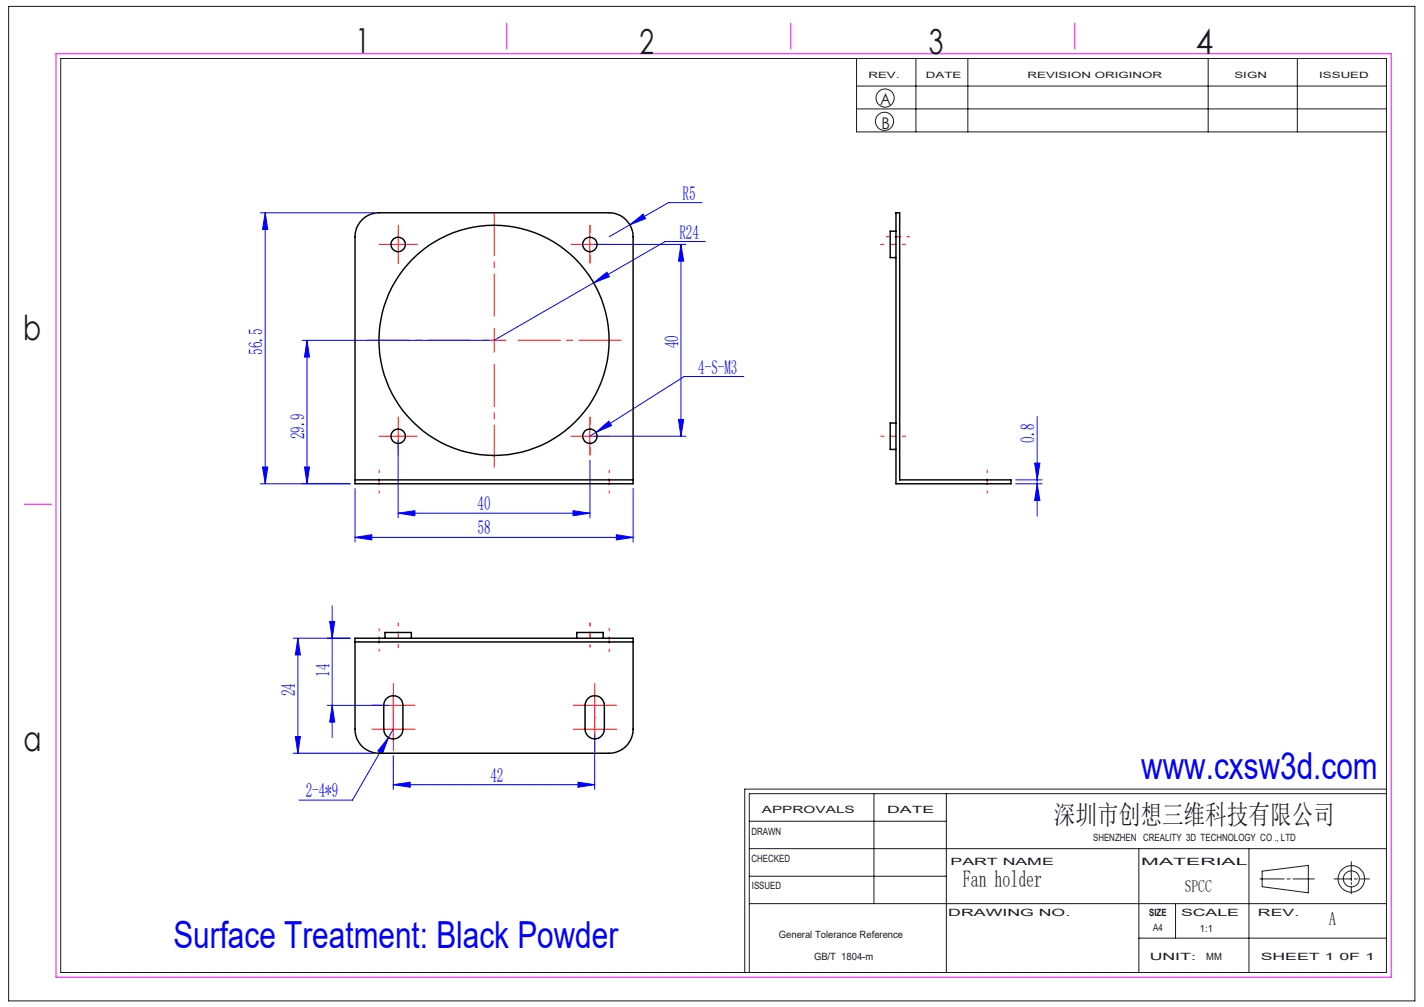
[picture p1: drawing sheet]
<svg xmlns="http://www.w3.org/2000/svg" width="297mm" height="210mm" viewBox="0 0 297 210" stroke-linecap="round" stroke-linejoin="round" font-family="sans-serif">
<g fill="none" stroke="#191924" stroke-width=".21">
<path d="M1.8 1.3h293.3v207.4h-293.3zM12.7 12.2h276.5v190.6h-276.5zM178.6 12.2v15.3h110.6M178.6 17.9h110.6M191 12.2v15.3M201.9 12.2v15.3M252 12.2v15.3M270.6 12.2v15.3M178.6 22.7h110.6M156.3 177h132.9M156.3 171.3h41.1M182.3 165.5v22.9"/>
<path d="M197.4 165.5v37.3M237.5 177v25.8M260.5 177v25.8M281.8 179.7v4M289.2 165.5h-132.9v37.3M289.2 164.6h-133.9v38.2M156.3 188.4h132.9M156.3 182.7h41.1M237.5 195.6h51.7M245.2 188.4v7.2M262.8 183.3h5M263.2 181.7l9.7-1.2v5.7l-9.7-1.3z"/>
<path d="M268.4 183.3h.7M269.7 183.3h4.4M278.2 183.3h3.6M281.8 184v.4M281.8 184.8v1.6M282.5 183.3h.6M283.7 183.3h1.9"/>
<circle cx="184.5" cy="25.3" r="1.9"/>
<circle cx="184.6" cy="20.4" r="1.89"/>
<circle cx="281.9" cy="183.3" r="1.68"/>
<circle cx="281.9" cy="183.3" r="2.77"/>
</g>
<path d="M11.7 11.2h278.5v192.6h-278.5zM105.7 4.9v5.3M164.9 4.9v5.3M224.2 4.9v5.3M5 105.2h5.8" fill="none" stroke="#f0f" stroke-width=".21"/>
<g fill="none" stroke="#00f" stroke-width=".21">
<path d="M54.3 44.4h23.7M55.3 44.4v56.5M55.3 44.4l.5 3.5h-1zM123.8 59l2.8-2.2 .5 .9zM123.8 59l-20.8 12M124 51h19.1M131.4 46.9l2.7-2.2 .6 .9zM142 51l.6 3.5h-1.1zM142 51v40M146.4 42.3h-7l-12.4 7.1M147.1 50.4h-8.4l-14.9 8.6M63 71h39"/>
<path d="M64 71l.6 3.5h-1.1zM64 71v29.9M155.2 78.5h-12.5l-18.4 11.7M54.8 97.4h1l-.5 3.5zM63.5 97.4h1.1l-.6 3.5zM83 92v16M123 96v12M124 91h19.1M124.3 90.2l2.7-2.4 .6 1zM124.3 90.2l-1.3 .8M141.5 87.5h1.1l-.6 3.5zM215.8 96.6h1.1l-.6 3.5z"/>
<path d="M216.3 86.9v20.7M73 100.9h-18.7M74 112.1l3.5-.6v1.1zM74 101.9v11.2M74 112.1h58M83 107l3.5-.5v1.1zM83 107h40M119.5 106.5l3.5 .5-3.5 .6zM128.6 111.5l3.4 .6-3.4 .5zM132 101.9v11.2M211.8 100.9h5.5M211.8 100.1h5.5"/>
<path d="M216.3 100.9l.6 3.5h-1.1zM61.1 133.1h11.9M62.1 133.1l.6 3.5h-1.1zM62.1 133.1v24M68.8 129.6h1l-.5 3.5zM69.3 126.4v27.4M61.1 157.1h16.9M61.6 153.6h1.1l-.6 3.5zM68.3 147.1h12.7M69.3 147.1l.5 3.5h-1zM81 153.8l-1.2 3.3-1-.5zM81 153.8l-7.5 13.1h-11.1"/>
<path d="M82 157.6v7M82 152.1l-1 1.7M124 153.1v11.5M82 163.6l3.5-.5v1.1zM82 163.6h42M120.5 163.1l3.5 .5-3.5 .6z"/>
</g>
<g fill="none" stroke="#f00" stroke-width=".21" stroke-dasharray="30.5 1.3 1.3 1.3">
<path d="M80.6 51h-1.5M83.1 48.5v-1.5M83.1 53.5v1.5M85.6 51h1.5M120.6 51h-1.5M123.1 48.5v-1.5M123.1 53.5v1.5M125.6 51h1.5M80.6 91h-1.5M83.1 88.5v-1.5M83.1 93.5v1.5M85.6 91h1.5"/>
<path d="M120.6 91h-1.5M123.1 88.5v-1.5M123.1 93.5v1.5M125.6 91h1.5M79.6 152.1h-2M79.6 147.1h-2M82.1 149.6v-2M82.1 154.6v2M82.1 144.6v-2M82.1 149.6v2M84.6 152.1h2M84.6 147.1h2"/>
<path d="M121.6 152.1h-2M121.6 147.1h-2M124.1 149.6v-2M124.1 154.6v2M124.1 144.6v-2M124.1 149.6v2M126.6 152.1h2M126.6 147.1h2"/>
</g>
<path d="M98.1 71h-21.5M103.1 66v-21.5M103.1 76v21.5M108.1 71h21.5" fill="none" stroke="#f00" stroke-width=".21" stroke-dasharray="30.5 1.3 1.3 1.3" stroke-dashoffset="21.6"/>
<g fill="none" stroke="#f00" stroke-width=".21">
<path d="M80.5 51h5M83 48.5v5M120.5 51h5.1M123 48.5v5M100.5 71h5.1M103 68.5v5M80.5 91h5M83 88.5v5M120.5 91h5.1M123 88.5v5M79.6 152.1h4.9M79.6 147.1h4.9"/>
<path d="M82 144.6v10M121.5 152.1h5M121.5 147.1h5M124 144.6v10"/>
</g>
<path d="M189.7 49.4h-4.8M127.1 98.1v4.8M79.1 102.9v-4.8M205.9 102.9v-4.8M79.1 135.9v-4.8M127.1 131.1v4.8" fill="none" stroke="#f00" stroke-width=".21" stroke-dasharray="30.5 1.3 1.3 1.3" stroke-dashoffset="30"/>
<path d="M183.7 51h5.2M183.7 91h5.2M83.1 129.9v5.2M123.1 129.9v5.2" fill="none" stroke="#f00" stroke-width=".21" stroke-dasharray="30.5 1.3 1.3 1.3" stroke-dashoffset="29.8"/>
<g fill="#00f">
<path d="M74 112.1l3.5-.6v1.1zM128.6 111.5l3.4 .6-3.4 .5zM83 107l3.5-.5v1.1zM119.5 106.5l3.5 .5-3.5 .6zM123.8 59l3.3-1.3-.5-.9zM124.3 90.2l3.3-1.4-.6-1zM131.4 46.9l3.3-1.3-.6-.9zM82 163.6l3.5-.5v1.1zM120.5 163.1l3.5 .5-3.5 .6zM81 153.8l-2.2 2.8 1 .5z"/>
<path d="M54.8 97.4h1l-.5 3.5zM55.3 44.4l.5 3.5h-1z"/>
<path d="M141.5 87.5h1.1l-.6 3.5zM142 51l.6 3.5h-1.1zM61.6 153.6h1.1l-.6 3.5zM62.1 133.1l.6 3.5h-1.1zM69.3 147.1l.5 3.5h-1zM68.8 129.6h1l-.5 3.5z"/>
<path d="M64 71l.6 3.5h-1.1zM63.5 97.4h1.1l-.6 3.5z"/>
<path d="M215.8 96.6h1.1l-.6 3.5zM216.3 100.9l.6 3.5h-1.1z"/>
</g>
<g fill="none" stroke="#000" stroke-width=".3">
<path d="M75.5 45.9a5 5 0 0 1 3.5-1.5h48a5.1 5.1 0 0 1 5 5v51.5h-58v-51.5a4.8 4.8 0 0 1 1.5-3.5zM186.9 44.4h.7v55.7h23.3v.8h-24zM186.9 48.2h-1.2v5.5h1.2M186.9 88.2h-1.2v5.5h1.2M74 100.1h58M74 133.9h58M74 133.1h58v19a5 5 0 0 1-5 5h-48a4.9 4.9 0 0 1-5-5zM80.3 133.1v-1.2h5.5v1.2M120.3 133.1v-1.2h5.5v1.2M80.6 145.7a1.99 1.99 0 0 1 2.2-.5 1.99 1.99 0 0 1 1.2 1.9v5a1.99 1.99 0 0 1-2 2 1.99 1.99 0 0 1-2-2v-5a1.91 1.91 0 0 1 .6-1.4zM122.6 145.7a1.99 1.99 0 0 1 2.2-.5 1.99 1.99 0 0 1 1.2 1.9v5a2.01 2.01 0 0 1-2 2 2.01 2.01 0 0 1-2-2l.1-5.4z"/>
<circle cx="83" cy="51" r="1.5"/>
<circle cx="123" cy="51" r="1.5"/>
<circle cx="103" cy="71" r="24"/>
<circle cx="83" cy="91" r="1.5"/>
<circle cx="123" cy="91" r="1.5"/>
</g>
<g font-size="7.8" fill="#00f">
<text x="238" y="162.4">www.cxsw3d.com</text>
<text x="36.2" y="197.6">Surface Treatment: Black Powder</text>
</g>
<g font-size="7.2" fill="#191924">
<text x="74.1" y="11">1</text>
<text x="133.4" y="11.2">2</text>
<text x="193.7" y="11.3">3</text>
<text x="249.4" y="11.3">4</text>
<text x="4.8" y="70.9">b</text>
<text x="4.9" y="156.5">a</text>
</g>
<text font-size="5.6" fill="#191924" x="219.8" y="171.8">深圳市创想三维科技有限公司</text>
<text font-size="4.9" fill="#191924" x="200.8" y="184.9">Fan holder</text>
<g font-size="4.1" fill="#00f">
<text x="142.4" y="41.6">R5</text>
<text x="141.7" y="49.8">R24</text>
<text x="54.7" y="74" transform="rotate(-90 54.7 74)">56.5</text>
<text x="141.5" y="72.6" transform="rotate(-90 141.5 72.6)">40</text>
<text x="145.6" y="77.9">4-S-M3</text>
<text x="63.5" y="91.6" transform="rotate(-90 63.5 91.6)">29.9</text>
<text x="215.8" y="92.3" transform="rotate(-90 215.8 92.3)">0.8</text>
<text x="99.6" y="106.4">40</text>
<text x="99.6" y="111.5">58</text>
<text x="68.7" y="141.1" transform="rotate(-90 68.7 141.1)">14</text>
<text x="61.6" y="145.2" transform="rotate(-90 61.6 145.2)">24</text>
<text x="63.8" y="166.3">2-4*9</text>
<text x="102.3" y="163">42</text>
</g>
<text font-size="3.9" fill="#191924" x="277.2" y="193">A</text>
<text font-size="3.5" fill="#191924" x="247.1" y="186.1">SPCC</text>
<g font-size="3.4" fill="#191924">
<text x="183.6" y="22">A</text>
<text x="183.8" y="27">B</text>
</g>
<g font-size="2.1" fill="#191924">
<text x="158.9" y="169.5">APPROVALS</text>
<text x="185" y="169.5">DATE</text>
<text x="156.7" y="174.2">DRAWN</text>
<text x="156.7" y="179.7">CHECKED</text>
<text x="228" y="175.4">SHENZHEN CREALITY 3D TECHNOLOGY CO ., LTD</text>
<text x="156.8" y="185.4">ISSUED</text>
<text x="198.2" y="180.4">PART NAME</text>
<text x="238" y="180.4">MATERIAL</text>
<text x="197.8" y="191">DRAWING NO.</text>
<text x="239.7" y="191">SIZE</text>
<text x="246.3" y="191">SCALE</text>
<text x="262.4" y="191">REV.</text>
<text x="162.4" y="195.6">General Tolerance Reference</text>
<text x="240.5" y="194.1">A4</text>
<text x="250.3" y="194.3">1:1</text>
<text x="169.8" y="200.2">GB/T 1804-m</text>
<text x="239.8" y="200.2">UNIT:</text>
<text x="251.6" y="200.2">MM</text>
<text x="262.9" y="200.2">SHEET 1 0F 1</text>
</g>
<g font-size="1.8" fill="#191924">
<text x="181.1" y="16.3">REV.</text>
<text x="193.1" y="16.3">DATE</text>
<text x="214.3" y="16.3">REVISION ORIGINOR</text>
<text x="257.5" y="16.3">SIGN</text>
<text x="275.1" y="16.3">ISSUED</text>
</g>
</svg>
